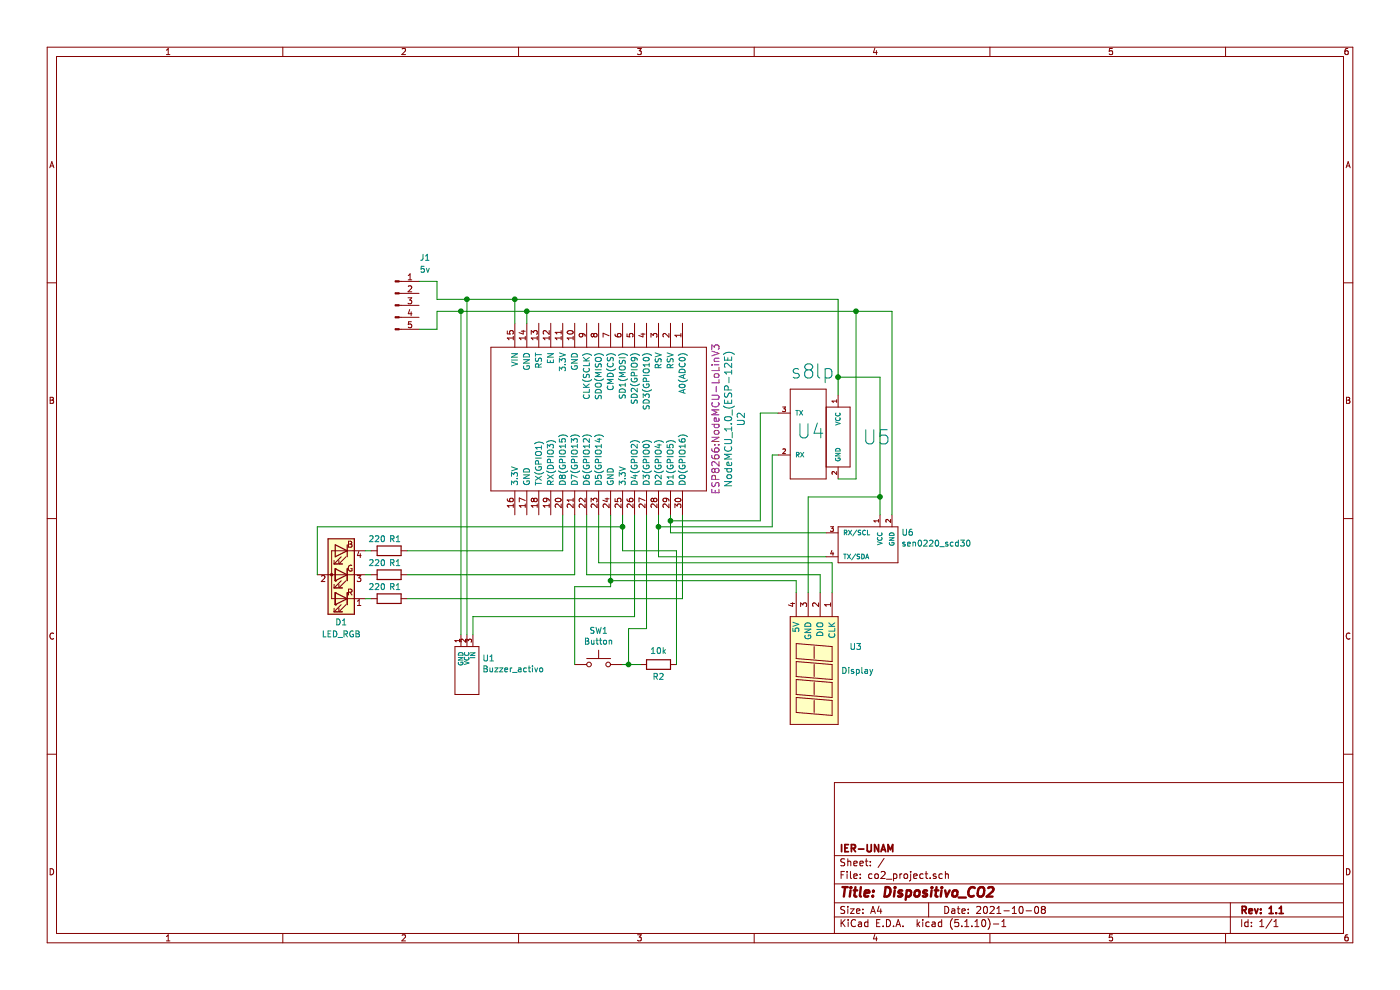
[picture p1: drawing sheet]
EESchema Schematic File Version 4
EELAYER 30 0
EELAYER END
$Descr A4 11693 8268
encoding utf-8
Sheet 1 1
Title "Dispositivo_CO2"
Date "2021-10-08"
Rev "1.1"
Comp "IER-UNAM"
Comment1 ""
Comment2 ""
Comment3 ""
Comment4 ""
$EndDescr
$Comp
L ESP8266:NodeMCU_1.0_(ESP-12E) U2
U 1 1
P 5000 3500
F 0 "U2" H 5000 4693 60  0000 C CNN
F 1 "NodeMCU_1.0_(ESP-12E)" H 5000 4587 60  0000 C CNN
F 2 "ESP8266:NodeMCU-LoLinV3" H 5000 4481 60  0000 C CNN
F 3 "" H 4400 2650 60  0000 C CNN
	1    5000 3500
	0    1    1    0   
$EndComp
$Comp
L Device:LED_RAGB D1
U 1 1
P 2850 4800
F 0 "D1" H 2850 5200 50  0000 C CNN
F 1 "LED_RGB" H 2850 5300 50  0000 C CNN
F 2 "LED_THT:LED_D5.0mm-4_RGB_Wide_Pins" H 2850 4750 50  0001 C CNN
F 3 "~" H 2850 4750 50  0001 C CNN
	1    2850 4800
	-1   0    0    1   
$EndComp
$Comp
L Device:R R1
U 1 1
P 3250 4600
F 0 "R1" V 3150 4650 50  0000 C CNN
F 1 "220" V 3150 4500 50  0000 C CNN
F 2 "Resistor_THT:R_Axial_DIN0207_L6.3mm_D2.5mm_P10.16mm_Horizontal" V 3180 4600 50  0001 C CNN
F 3 "~" H 3250 4600 50  0001 C CNN
	1    3250 4600
	0    1    1    0   
$EndComp
$Comp
L Device:R R1
U 1 1
P 3250 4800
F 0 "R1" V 3150 4850 50  0000 C CNN
F 1 "220" V 3150 4700 50  0000 C CNN
F 2 "Resistor_THT:R_Axial_DIN0207_L6.3mm_D2.5mm_P10.16mm_Horizontal" V 3180 4800 50  0001 C CNN
F 3 "~" H 3250 4800 50  0001 C CNN
	1    3250 4800
	0    1    1    0   
$EndComp
$Comp
L Device:R R1
U 1 1
P 3250 5000
F 0 "R1" V 3150 5050 50  0000 C CNN
F 1 "220" V 3150 4900 50  0000 C CNN
F 2 "Resistor_THT:R_Axial_DIN0207_L6.3mm_D2.5mm_P10.16mm_Horizontal" V 3180 5000 50  0001 C CNN
F 3 "~" H 3250 5000 50  0001 C CNN
	1    3250 5000
	0    1    1    0   
$EndComp
$Comp
L Device:R R2
U 1 1
P 5500 5550
F 0 "R2" V 5600 5550 50  0000 C CNN
F 1 "10k" V 5384 5550 50  0000 C CNN
F 2 "Resistor_THT:R_Axial_DIN0207_L6.3mm_D2.5mm_P10.16mm_Horizontal" V 5430 5550 50  0001 C CNN
F 3 "~" H 5500 5550 50  0001 C CNN
	1    5500 5550
	0    1    1    0   
$EndComp
Wire Wire Line
	4700 4300 4700 4600
Wire Wire Line
	4700 4600 3400 4600
Wire Wire Line
	3100 4600 3050 4600
Wire Wire Line
	3100 4800 3050 4800
Wire Wire Line
	3100 5000 3050 5000
Wire Wire Line
	4800 4300 4800 4800
Wire Wire Line
	4800 4800 3400 4800
Wire Wire Line
	5700 4300 5700 5000
Wire Wire Line
	5700 5000 3400 5000
Wire Wire Line
	5000 4700 5000 4300
$Comp
L Switch:SW_Push SW1
U 1 1
P 5000 5550
F 0 "SW1" H 5000 5835 50  0000 C CNN
F 1 "Button" H 5000 5744 50  0000 C CNN
F 2 "Button_Switch_THT:SW_DIP_SPSTx01_Slide_9.78x4.72mm_W7.62mm_P2.54mm" H 5000 5750 50  0001 C CNN
F 3 "~" H 5000 5750 50  0001 C CNN
	1    5000 5550
	1    0    0    -1  
$EndComp
$Comp
L buzzer3:buzzer3 U1
U 1 1
P 3900 5550
F 0 "U1" V 3846 5422 50  0000 R CNN
F 1 "Buzzer_activo" V 3937 5422 50  0000 R CNN
F 2 "Connector_PinHeader_2.54mm:PinHeader_1x03_P2.54mm_Vertical" H 3900 5550 50  0001 C CNN
F 3 "" H 3900 5550 50  0001 C CNN
	1    3900 5550
	0    -1   1    0   
$EndComp
Wire Wire Line
	5300 5150 5300 4300
Wire Wire Line
	3950 5150 3950 5300
Wire Wire Line
	3950 5150 5300 5150
Wire Wire Line
	4800 5550 4800 4900
Wire Wire Line
	4800 4900 5100 4900
Wire Wire Line
	5650 5550 5650 4600
Wire Wire Line
	5200 4600 5200 4400
Wire Wire Line
	5200 5550 5250 5550
Wire Wire Line
	5400 4300 5400 5250
Wire Wire Line
	5400 5250 5250 5250
Wire Wire Line
	5250 5250 5250 5550
Connection ~ 5250 5550
Wire Wire Line
	5250 5550 5350 5550
Wire Wire Line
	4900 4800 4900 4300
Wire Wire Line
	3650 2500 3900 2500
Wire Wire Line
	4300 2700 4300 2500
Connection ~ 3900 2500
Wire Wire Line
	3900 2500 4300 2500
Wire Wire Line
	6950 4700 6950 4950
Wire Wire Line
	5000 4700 6950 4700
Wire Wire Line
	6850 4950 6850 4800
Wire Wire Line
	3900 5300 3900 2500
Wire Wire Line
	2650 4800 2650 4400
Wire Wire Line
	2650 4400 5200 4400
Connection ~ 5200 4400
Wire Wire Line
	5200 4400 5200 4300
Wire Wire Line
	4900 4800 6850 4800
$Comp
L co2_project-rescue:TM1637Display-rur U3
U 1 1
P 6800 5500
F 0 "U3" V 6700 5900 50  0000 R CNN
F 1 "Display" V 6900 6000 50  0000 R CNN
F 2 "Connector_PinHeader_2.54mm:PinHeader_1x04_P2.54mm_Vertical" H 6800 5500 50  0001 C CNN
F 3 "" H 6800 5500 50  0001 C CNN
	1    6800 5500
	0    1    1    0   
$EndComp
Wire Wire Line
	5100 4900 5100 4850
Wire Wire Line
	5650 4600 5200 4600
Wire Wire Line
	6650 4950 6650 4850
Wire Wire Line
	6650 4850 5100 4850
Connection ~ 5100 4850
Wire Wire Line
	5100 4850 5100 4300
$Comp
L Connector:Conn_01x05_Male J1
U 1 1
P 3300 2550
F 0 "J1" H 3550 2950 50  0000 C CNN
F 1 "5v" H 3550 2850 50  0000 C CNN
F 2 "Connector_PinHeader_2.54mm:PinHeader_1x05_P2.54mm_Vertical" H 3300 2550 50  0001 C CNN
F 3 "~" H 3300 2550 50  0001 C CNN
	1    3300 2550
	1    0    0    -1  
$EndComp
Wire Wire Line
	3500 2350 3650 2350
Wire Wire Line
	3650 2350 3650 2500
Wire Wire Line
	3500 2750 3650 2750
Wire Wire Line
	3650 2750 3650 2600
$Comp
L s8part2:lp U5
U 1 1
P 7000 3650
F 0 "U5" H 7200 3650 118 0000 L CNN
F 1 "lp" H 6800 4200 118 0000 L CNN
F 2 "Connector_PinHeader_2.54mm:PinHeader_1x06_P2.54mm_Vertical" H 7000 3650 118 0001 C CNN
F 3 "" H 7000 3650 118 0001 C CNN
	1    7000 3650
	1    0    0    -1  
$EndComp
Wire Wire Line
	6500 3450 6350 3450
Wire Wire Line
	6350 3450 6350 4350
Wire Wire Line
	6350 4350 5600 4350
Wire Wire Line
	6500 3800 6450 3800
Wire Wire Line
	6450 3800 6450 4400
Wire Wire Line
	6450 4400 5500 4400
Wire Wire Line
	7000 2500 4300 2500
Connection ~ 4300 2500
Wire Wire Line
	7150 4000 7150 2600
Wire Wire Line
	5500 4400 5500 4300
Wire Wire Line
	6900 4450 5600 4450
Wire Wire Line
	5600 4300 5600 4350
Connection ~ 5600 4350
Wire Wire Line
	5600 4350 5600 4450
Connection ~ 5500 4400
Wire Wire Line
	7000 4000 7150 4000
Wire Wire Line
	6900 4650 5500 4650
Wire Wire Line
	5500 4400 5500 4650
Wire Wire Line
	7000 2500 7000 3150
Wire Wire Line
	7350 4300 7350 4150
Wire Wire Line
	7350 3150 7000 3150
Connection ~ 7000 3150
Wire Wire Line
	7000 3150 7000 3300
Wire Wire Line
	6750 4950 6750 4150
Wire Wire Line
	6750 4150 7350 4150
Connection ~ 7350 4150
Wire Wire Line
	7350 4150 7350 3150
Wire Wire Line
	3650 2600 3850 2600
Wire Wire Line
	4400 2600 4400 2700
Wire Wire Line
	4400 2600 7150 2600
Connection ~ 4400 2600
Wire Wire Line
	3850 5300 3850 2600
Connection ~ 3850 2600
Wire Wire Line
	3850 2600 4400 2600
$Comp
L sen0220:sen0220_scd30 U6
U 1 1
P 7150 4500
F 0 "U6" H 7528 4554 50  0000 L CNN
F 1 "sen0220_scd30" H 7528 4463 50  0000 L CNN
F 2 "Connector_PinHeader_2.54mm:PinHeader_1x07_P2.54mm_Vertical" H 7150 4500 50  0001 C CNN
F 3 "" H 7150 4500 50  0001 C CNN
	1    7150 4500
	1    0    0    -1  
$EndComp
Wire Wire Line
	7450 2600 7150 2600
Wire Wire Line
	7450 2600 7450 4300
Connection ~ 7150 2600
$Comp
L s8part1:s8 U4
U 1 1
P 6750 3650
F 0 "U4" H 6650 3700 118 0000 L CNN
F 1 "s8" H 6600 4200 118 0000 L CNN
F 2 "Connector_PinHeader_2.54mm:PinHeader_1x06_P2.54mm_Vertical" H 6750 3650 118 0001 C CNN
F 3 "" H 6750 3650 118 0001 C CNN
	1    6750 3650
	1    0    0    -1  
$EndComp
$EndSCHEMATC
